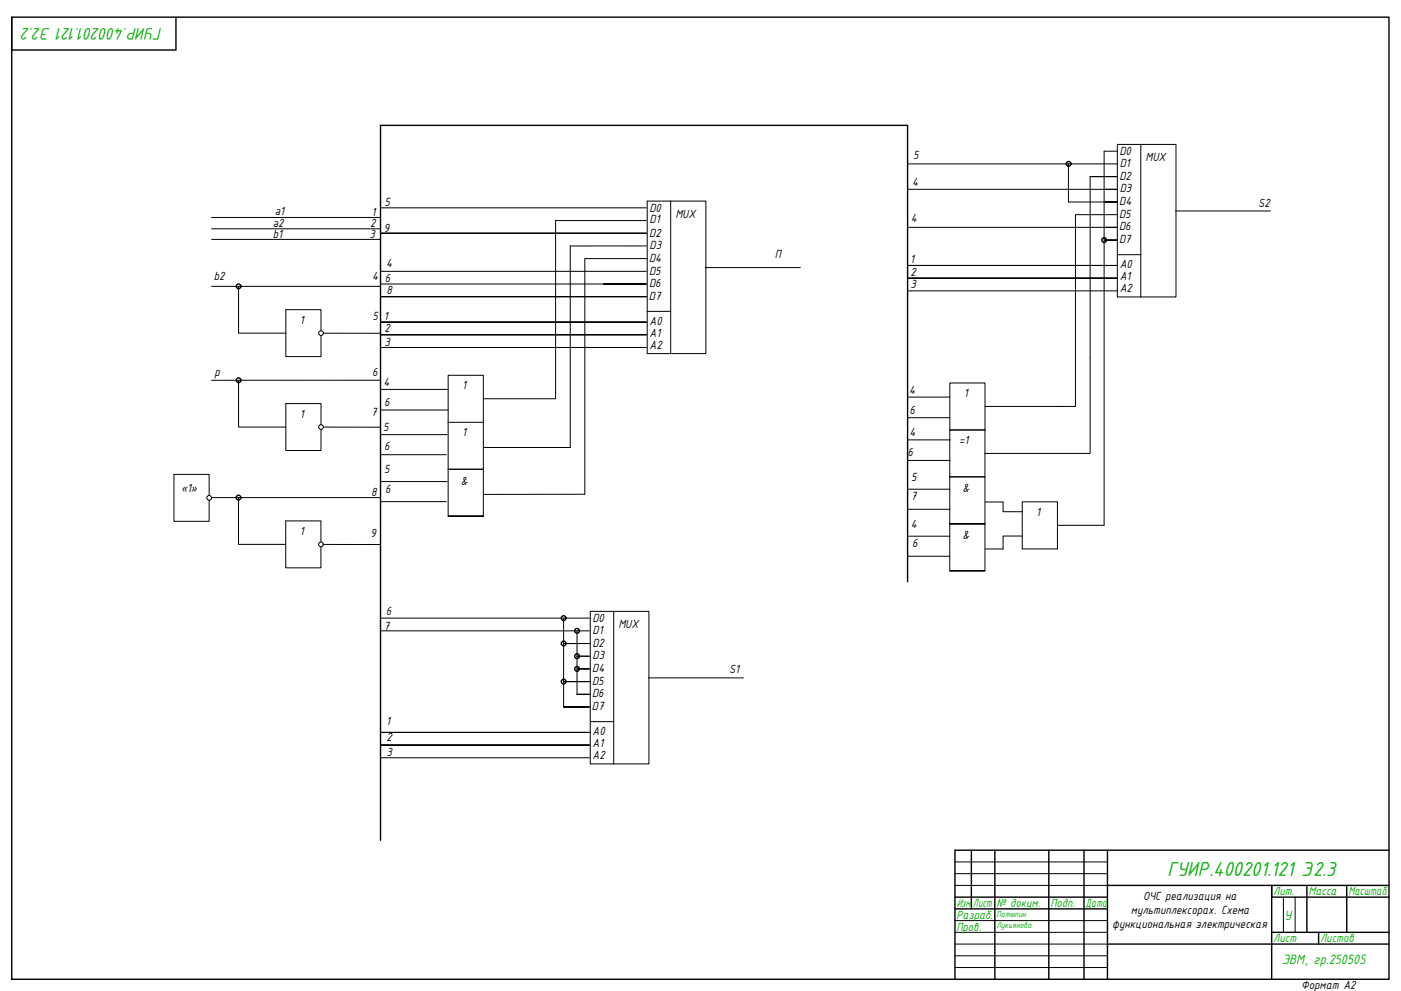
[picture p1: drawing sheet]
<svg xmlns="http://www.w3.org/2000/svg" width="594mm" height="420mm" viewBox="0 0 594 420" stroke-linecap="round" stroke-linejoin="round" font-family="sans-serif">
<path d="M5 7.3h584v407.9h-584z" fill="none" stroke="#000" stroke-width=".59"/>
<!-- layer: 0 -->
<g fill="none" stroke="#000" stroke-width=".59">
<path d="M5 7.3v13.9h69.6v-13.9M384.9 246.7v-193.6h-223.5v303.2M411.9 360.5v24.8M421.9 360.5v54.7M444.7 360.5v54.7M459.7 360.5v54.7M469.6 360.5v54.7M469.6 375.4h119.4M554.2 375.4v19.9M571.1 375.4v19.9M589 360.5h-184.1v54.7M404.9 380.4h64.7"/>
<path d="M404.9 385.3h64.7M539.2 395.3h49.8M559.1 395.3v5M589 380.4h-49.8v-5v39.8M469.6 400.3h119.4"/>
<circle cx="453.1" cy="69.5" r="1.01"/>
<circle cx="468.2" cy="101.8" r="1.01"/>
<circle cx="101.2" cy="121.4" r="1.01"/>
<circle cx="101.2" cy="161.2" r="1.01"/>
<circle cx="101.1" cy="211" r="1.01"/>
<circle cx="239" cy="272.8" r="1.01"/>
<circle cx="239" cy="262.1" r="1.01"/>
<circle cx="244.7" cy="267.5" r="1.01"/>
<circle cx="244.7" cy="278.2" r="1.01"/>
<circle cx="239" cy="289" r="1.01"/>
<circle cx="244.7" cy="283.6" r="1.01"/>
</g>
<path d="M404.9 365.4h64.7M404.9 370.4h64.7M404.9 375.4h64.7M404.9 390.3h64.7M404.9 395.3h64.7M544.2 380.4v14.9M549.2 380.4v14.9M404.9 405.2h64.7M404.9 410.2h64.7M404.9 400.3h64.7" fill="none" stroke="#000" stroke-width=".42"/>
<g fill="none" stroke="#000" stroke-width=".42">
<path d="M483.7 61.2h15v64.7h-15M483.7 61.2h-9.9v64.7h9.9M483.7 61.2v64.7M284.4 85.3h14.9v64.6h-14.9M284.4 85.3h-10v64.6h10M284.4 85.3v64.6M473.8 108h9.9M274.4 132h10M136.1 140.3v-9h-14.9v19.9h14.9v-9M190 179h15v19.9h-15zM190 179v-19.9h15v19.9M136.1 180.1v-9h-14.9v19.9h14.9v-8.9"/>
<path d="M190 198.9h15v19.9h-15zM402.7 182.3h15v19.9h-15zM402.8 182.3v-19.9h14.9v19.9M88.7 210.1v-9h-14.9v19.9h14.9v-8.9M190 218.8h15h-15M402.7 202.2h15v19.9h-15zM433.5 212.8h14.9v19.9h-14.9zM136.1 229.8v-8.9h-14.9v19.8h14.9v-8.9M402.7 222.1h15h-15M402.7 222.1h15v19.9h-15zM260.2 259.2h15v64.7h-15M260.2 259.2h-9.9v64.7h9.9"/>
<path d="M260.2 259.2v64.7M402.7 242h15h-15M250.3 306h9.9"/>
<circle cx="136.1" cy="141.2" r="1.01"/>
<circle cx="136.1" cy="181" r="1.01"/>
<circle cx="88.7" cy="211.1" r="1.01"/>
<circle cx="136.1" cy="230.8" r="1.01"/>
</g>
<g fill="none" stroke="#000" stroke-width=".42">
<path d="M385.3 69.5h88.5M453.1 69.5v16.1h20.7h-5.2M473.8 74.9h-11.5v117.3h-44.6M473.8 64.1h-5.6v158.6h-19.8M89.7 92.2h71.7M89.7 97h71.7M161.4 98.9h112.7M161.4 88.1h112.7M274.1 93.5h-38.5v75.6h-30.6M384.9 80.3h88.9M385.3 96.4h88.5h-5.2M473.8 91h-17.8v81.3h-38.3"/>
<path d="M498.4 89.5h40.4M89.7 101.5h71.7M161.4 115h112.7M274.1 104.3h-32.3v85.4h-36.7M274.4 109.6h-26.4v100h-42.9M299.1 113.5h40.3M468.2 101.8h5.6h-5.2M473.8 117.9h-88.5h88.5M473.8 112.5h-88.5h88.5M89.7 121.4h71.7M101.2 121.4v19.8h20M161.4 120.4h112.7h-18.2"/>
<path d="M274.1 136.6h-112.7h112.7M274.1 125.8h-112.7h112.7M385.3 123.3h88.5M137.2 141.3h24.2M161.4 147.3h112.7M274.1 141.9h-112.7h112.7M101.2 161.2v19.9h20M161.4 161.2h-71.7M161.4 165.1h28.6M161.4 173.8h28.6M384.9 168.4h17.9M384.9 177.1h17.9"/>
<path d="M137.1 181.1h24.2M161.4 192.8h27.8M161.8 184.3h27.8M384.9 186.5h18M384.9 195.2h18M89.7 211h71.6M101.1 211v19.8h20.1M161.4 212.7h27.8M161.8 204.2h27.8M384.9 215.9h17.8M384.9 207.4h17.8M417.8 212.8h7.5v4.2h8.2"/>
<path d="M137.1 230.8l24.2 .1M384.9 235.8h17.8M385.3 227.3h17.4M433.5 227.3h-8.2v5.4h-7.5M161.4 262.1h88.5M161.4 267.5h88.5M239 272.8h10.9M239 262.1v37.6M244.7 278.2h5.2M244.7 267.5v26.9M249.9 299.7h-10.9h10.9M249.9 294.4h-5.2h5.2"/>
<path d="M249.9 289h-10.9h10.9M249.9 283.6h-5.2h5.2M274.9 287.4h40.4M249.9 315.9h-88.5h88.5M249.9 310.5h-88.5h88.5M161.4 321.3h88.5"/>
</g>
<text font-size="9.3" fill="#00ad00" x="495.1" y="371.4">ГУИР.400201.121 Э2.3</text>
<text font-size="7.7" fill="#00ad00" x="68.7" y="12" transform="rotate(-180 68.7 12)">ГУИР.400201.121 Э2.2</text>
<g font-size="6.2" fill="#00ad00">
<text x="544.6" y="390.1">У</text>
<text x="543.7" y="408.9">ЭВМ, гр.250505</text>
</g>
<g font-size="5.4">
<text x="474.7" y="65.8">D0</text>
<text x="387.3" y="67.2">5</text>
<text x="474.8" y="70.7">D1</text>
<text x="485.7" y="68.2">MUX</text>
<text x="474.7" y="76.3">D2</text>
<text x="386.9" y="78.9">4</text>
<text x="474.8" y="81.5">D3</text>
<text x="163" y="87.2">5</text>
<text x="275.4" y="89.9">D0</text>
<text x="474.6" y="87">D4</text>
<text x="533.6" y="87.9">S2</text>
<text x="116.5" y="91.4">a1</text>
<text x="157.5" y="91.6">1</text>
<text x="275.4" y="94.7">D1</text>
<text x="286.4" y="92.2">MUX</text>
<text x="386.2" y="94">4</text>
<text x="474.6" y="92.6">D5</text>
<text x="115.7" y="100.9">b1</text>
<text x="115.7" y="96.3">a2</text>
<text x="156.7" y="101">3</text>
<text x="157" y="96.2">2</text>
<text x="162.7" y="98.2">9</text>
<text x="275.3" y="100.4">D2</text>
<text x="474.6" y="97.7">D6</text>
<text x="275.4" y="105.5">D3</text>
<text x="474.5" y="103">D7</text>
<text x="163.7" y="113.2">4</text>
<text x="275.3" y="111">D4</text>
<text x="328.5" y="109.6">П</text>
<text x="385.9" y="111.4">1</text>
<text x="474.8" y="113.8">A0</text>
<text x="90.7" y="118.8">b2</text>
<text x="157.8" y="118.8">4</text>
<text x="163.2" y="119.4">6</text>
<text x="275.2" y="116.6">D5</text>
<text x="386.1" y="117">2</text>
<text x="474.8" y="118.8">A1</text>
<text x="163.9" y="124.8">8</text>
<text x="275.2" y="121.7">D6</text>
<text x="386.1" y="122.2">3</text>
<text x="474.8" y="123.8">A2</text>
<text x="275.2" y="127.1">D7</text>
<text x="127.2" y="137.3">1</text>
<text x="158" y="135.7">5</text>
<text x="162.8" y="135.7">1</text>
<text x="275.4" y="137.8">A0</text>
<text x="163" y="140.8">2</text>
<text x="275.4" y="142.8">A1</text>
<text x="163" y="146.8">3</text>
<text x="275.4" y="147.8">A2</text>
<text x="90.9" y="159.6">p</text>
<text x="157.9" y="159.6">6</text>
<text x="162.6" y="163.7">4</text>
<text x="196" y="165.1">1</text>
<text x="385.5" y="166.9">4</text>
<text x="162.9" y="172.3">6</text>
<text x="408.7" y="168.3">1</text>
<text x="127.2" y="177.1">1</text>
<text x="157.4" y="176.5">7</text>
<text x="385.7" y="175.5">6</text>
<text x="162.5" y="182.7">5</text>
<text x="196" y="185">1</text>
<text x="385.6" y="184.9">4</text>
<text x="162.9" y="191">6</text>
<text x="406.7" y="188.3">=1</text>
<text x="384.8" y="193.4">6</text>
<text x="162.9" y="200.7">5</text>
<text x="386.3" y="203.9">5</text>
<text x="76.8" y="208.4">«1»</text>
<text x="163.3" y="208.9">6</text>
<text x="195.4" y="205.5">&amp;</text>
<text x="408.1" y="208.7">&amp;</text>
<text x="157.4" y="210.2">8</text>
<text x="386.3" y="212.2">7</text>
<text x="439.4" y="218.7">1</text>
<text x="127.1" y="226.8">1</text>
<text x="157.1" y="227.5">9</text>
<text x="386.2" y="223.8">4</text>
<text x="386.8" y="232.1">6</text>
<text x="408.1" y="228.6">&amp;</text>
<text x="163.6" y="260.8">6</text>
<text x="251.2" y="263.8">D0</text>
<text x="162.7" y="267.1">7</text>
<text x="251.3" y="268.7">D1</text>
<text x="262.2" y="266.2">MUX</text>
<text x="251.2" y="274.3">D2</text>
<text x="251.3" y="279.4">D3</text>
<text x="251.1" y="284.9">D4</text>
<text x="309.1" y="285.3">S1</text>
<text x="251.1" y="290.6">D5</text>
<text x="251.1" y="295.7">D6</text>
<text x="251" y="301">D7</text>
<text x="163.7" y="307.2">1</text>
<text x="251.3" y="311.8">A0</text>
<text x="163.9" y="314.3">2</text>
<text x="251.3" y="316.8">A1</text>
<text x="163.9" y="320.3">3</text>
<text x="251.3" y="321.7">A2</text>
<text x="484.7" y="381.8">ОЧС реализация на</text>
<text x="479.6" y="387.6">мультиплексорах. Схема</text>
<text x="471.7" y="393.4">функциональная электрическая</text>
<text x="551.8" y="419.2">Формат А2</text>
</g>
<g font-size="5.4" fill="#00ad00">
<text x="539.9" y="379.7">Лит.</text>
<text x="554.8" y="379.7">Масса</text>
<text x="571.8" y="379.7">Масштаб</text>
<text x="405.6" y="384.6">Изм.</text>
<text x="405.6" y="389.6">Разраб.</text>
<text x="412.6" y="384.6">Лист</text>
<text x="422.5" y="384.6">№ докум.</text>
<text x="445.4" y="384.6">Подп.</text>
<text x="460.3" y="384.6">Дата</text>
<text x="405.6" y="394.6">Пров.</text>
<text x="539.9" y="399.6">Лист</text>
<text x="559.8" y="399.6">Листов</text>
</g>
<g font-size="3.9" fill="#00ad00">
<text x="422.5" y="388.9">Патюпин</text>
<text x="422.5" y="393.6">Лукьянова</text>
</g>
</svg>
